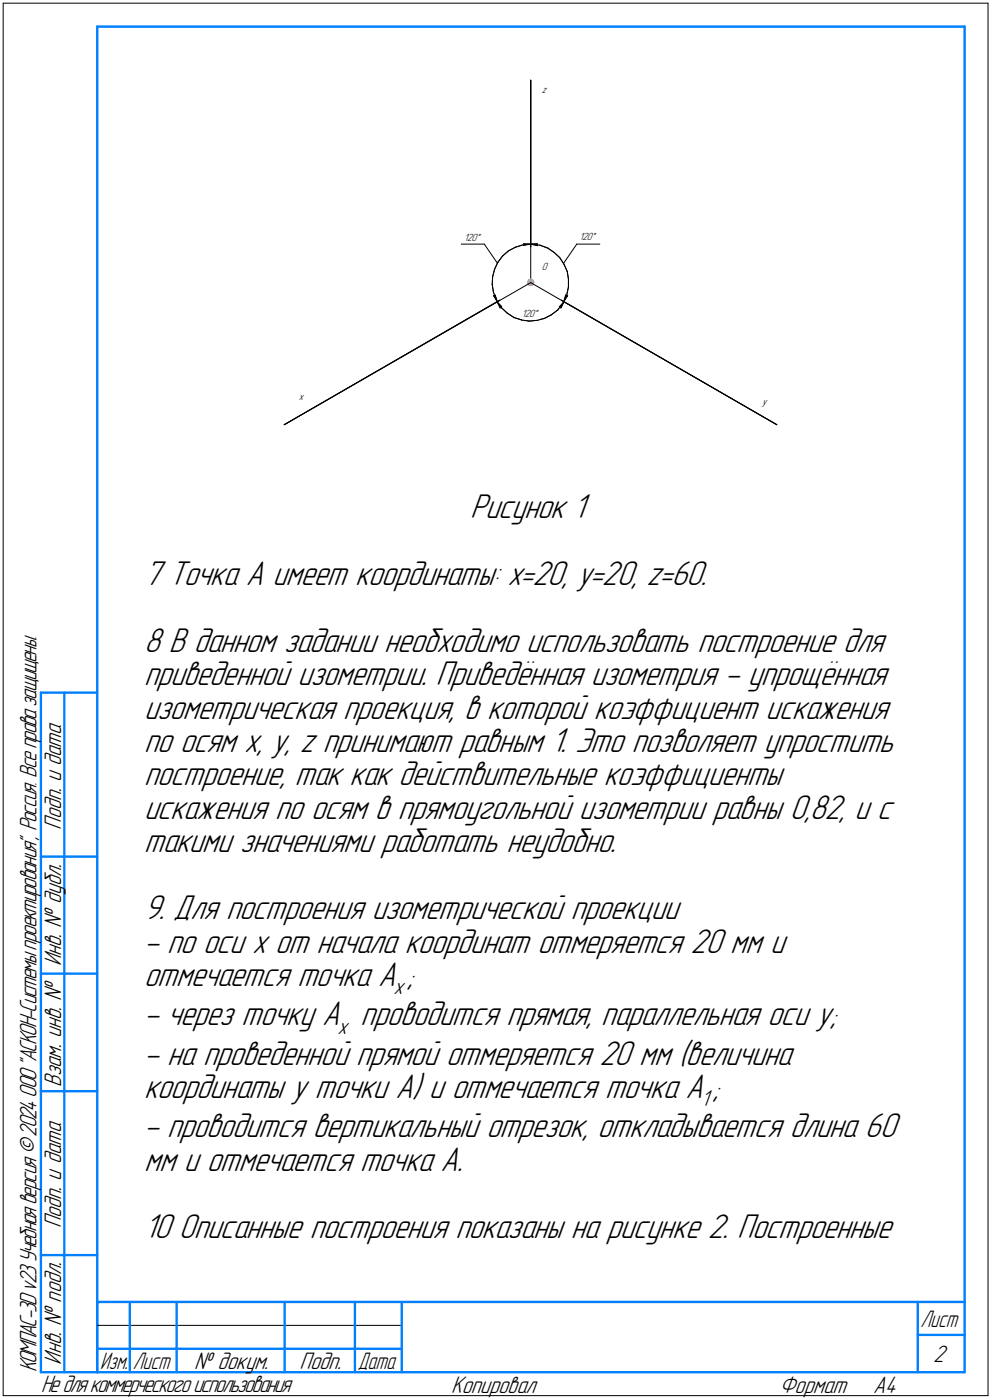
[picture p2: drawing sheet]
<svg xmlns="http://www.w3.org/2000/svg" width="212mm" height="299mm" viewBox="0 0 212 299" stroke-linecap="round" stroke-linejoin="round" font-family="sans-serif">
<g fill="none" stroke="#000" stroke-width=".21">
<path d="M.7 .7h210zM.7 .7v297zM113.2 17.1v43.2zM113.2 17.1v35.6zM210.7 .7v297zM98.4 52.1h4.9zM103.3 52.1l2.8 4zM105.1 59l-.1 1.7zM105.5 57.4l-.4 1.6zM106.2 56l-.7 1.4zM107.2 54.6l1.3-1.1zM107.2 54.6l-1 1.4z"/>
<path d="M108.5 53.5l1.4-.8zM109.9 52.7l1.6-.5zM111.5 52.2l1.7-.1zM111.7 52.3l1.5-.2zM111.7 52.3l.1-.1zM111.7 52l.1 .2zM111.7 52l1.5 .1zM113.2 52.1h.4zM113.2 52.1l1.4-.1zM113.2 52.1l1.4 .3zM113.6 52.1l1.6 .2zM114.5 52.2l.1 .2z"/>
<path d="M114.6 52l-.1 .2zM115.2 52.3l1.6 .6zM116.8 52.9l1.4 .9zM118.2 53.8l1.2 1.1zM119.4 54.9l.9 1.5zM120.3 56.4l.7 1.5zM121 57.9l.2 1.6zM121.2 59.5v1.7zM123 52.1l-2.8 4zM123 52.1h4.9zM105 60.7l.2 1.6zM105.2 62.3l.6 1.6z"/>
<path d="M105.2 63.1l.9 1.2zM105.2 63.1h.3zM105.6 62.9l-.1 .2zM105.6 62.9l.5 1.4zM105.8 63.9l.3 .4zM106 64.3l1 1.4zM106 64.3l1 1.1zM106 64.3l.7 1.4zM106.8 65.4h.2zM106.8 65.4l-.1 .3zM107 65.7l1.2 1.1zM108.2 66.8l1.4 .9z"/>
<path d="M109.6 67.7l1.7 .5zM111.3 68.2l1.6 .3zM112.9 68.5l1.7-.2zM113.2 60.3l52.5 30.3zM114.6 68.3l1.6-.4zM116.2 67.9l1.4-.8zM117.6 67.1l1.4-1zM119.3 65.4h.2zM119.5 65.4l.1 .3zM119.7 64l46 26.6zM119.8 64.1l45.9 26.5zM120 64.8l-1 1.3z"/>
<path d="M120.3 64.3l-.3 .5zM120.3 64.3l-.7 1.4zM120.3 64.3l-1 1.1zM120.6 62.9l-.4 1.4zM120.6 62.9l.2 .2zM120.8 63.1h.3zM120.9 62.8l-.7 1.5zM121.1 63.1l-.9 1.2zM121.2 61.2l-.3 1.6zM60.6 90.6l52.6-30.3zM60.6 90.6l45.9-26.5zM60.6 90.6l46-26.6z"/>
<path d="M.7 297.7h210zM20.7 282.7h65z"/>
</g>
<g fill="none" stroke="#0080ff" stroke-width=".51">
<path d="M20.7 5.7h185zM20.7 5.7v287zM205.7 5.7v287zM8.7 147.7v145zM8.7 147.7h12zM13.7 147.7v145zM8.7 182.7h12zM8.7 207.7h12zM8.7 232.7h12zM8.7 267.7h12zM20.7 277.7h185zM20.7 277.7v15z"/>
<path d="M27.7 277.7v15zM37.7 277.7v15zM60.7 277.7v15zM75.7 277.7v15zM85.7 277.7v15zM195.7 277.7v15zM8.7 292.7h12zM20.7 292.7h185zM20.7 287.7h7zM27.7 287.7h10zM37.7 287.7h23zM60.7 287.7h15z"/>
<path d="M75.7 287.7h10zM195.7 284.7h10z"/>
</g>
<path d="M113 59.5h.4zM112.9 59.6h.6zM112.6 59.7h1.1zM112.6 59.8h1.2zM112.6 59.9h1.2zM112.5 59.9h1.4zM112.5 60h1.4zM112.4 60.1h1.6zM112.4 60.2h1.6zM112.4 60.3h1.6zM112.4 60.4h1.6zM112.4 60.5h1.5zM112.5 60.5h1.4zM112.5 60.6h1.3zM112.6 60.7h1.2zM112.6 60.8h1.1zM112.9 60.9h.6zM113 61h.4z" fill="#ff8080" stroke="#ff8080" stroke-width=".21"/>
<g fill="#fff" stroke="#fff" stroke-width=".21">
<path d="M115.6 56h1.5zM115.6 56h1.5zM115.6 56.1h1.5zM115.6 56.2h1.5zM115.6 56.3h1.5zM115.6 56.4h1.5zM115.6 56.5h1.5zM115.6 56.6h1.5zM115.6 56.6h1.5zM115.6 56.7h1.5zM115.6 56.8h1.5zM115.6 56.9h1.5zM115.6 57h1.5zM115.6 57.1h1.5zM115.6 57.1h1.5zM115.6 57.2h1.5zM115.6 57.3h1.5zM115.6 57.4h1.5zM115.6 57.5h1.5zM115.6 57.6h1.5zM115.6 57.7h1.5zM115.6 57.7h1.5zM115.6 57.8h1.5zM115.6 57.9h1.5zM115.6 58h1.5z"/>
<path d="M63.8 83.6h1.3zM63.8 83.7h1.3zM63.8 83.7h1.3zM63.8 83.8h1.3zM63.8 83.9h1.3zM63.8 84h1.3zM63.8 84.1h1.3zM63.8 84.2h1.3zM63.8 84.2h1.3zM63.8 84.3h1.3zM63.8 84.4h1.3zM63.8 84.5h1.3zM63.8 84.6h1.3zM63.8 84.7h1.3zM63.8 84.8h1.3zM63.8 84.8h1.3zM63.8 84.9h1.3zM63.8 85h1.3zM63.8 85.1h1.3zM63.8 85.2h1.3zM63.8 85.3h1.3zM63.8 85.3h1.3zM63.8 85.4h1.3zM63.8 85.5h1.3zM63.8 85.6h1.3z"/>
<path d="M115.6 18h1.3zM115.6 18.1h1.3zM115.6 18.2h1.3zM115.6 18.3h1.3zM115.6 18.4h1.3zM115.6 18.5h1.3zM115.6 18.5h1.3zM115.6 18.6h1.3zM115.6 18.7h1.3zM115.6 18.8h1.3zM115.6 18.9h1.3zM115.6 19h1.3zM115.6 19h1.3zM115.6 19.1h1.3zM115.6 19.2h1.3zM115.6 19.3h1.3zM115.6 19.4h1.3zM115.6 19.5h1.3zM115.6 19.6h1.3zM115.6 19.6h1.3zM115.6 19.7h1.3zM115.6 19.8h1.3zM115.6 19.9h1.3zM115.6 20h1.3zM115.6 20.1h1.3zM115.6 20.2h1.3z"/>
<path d="M162.6 84.8h1.7zM162.6 84.8h1.7zM162.6 84.9h1.7zM162.6 85h1.7zM162.6 85.1h1.7zM162.6 85.2h1.7zM162.6 85.3h1.7zM162.6 85.3h1.7zM162.6 85.4h1.7zM162.6 85.5h1.7zM162.6 85.6h1.7zM162.6 85.7h1.7zM162.6 85.8h1.7zM162.6 85.9h1.7zM162.6 85.9h1.7zM162.6 86h1.7zM162.6 86.1h1.7zM162.6 86.2h1.7zM162.6 86.3h1.7zM162.6 86.4h1.7zM162.6 86.4h1.7zM162.6 86.5h1.7zM162.6 86.6h1.7zM162.6 86.7h1.7zM162.6 86.8h1.7zM162.6 86.9h1.7z"/>
<path d="M111.3 66h3.7zM111.3 66h3.7zM111.3 66.1h3.7zM111.3 66.2h3.7zM111.3 66.3h3.7zM111.3 66.4h3.7zM111.3 66.5h3.7zM111.3 66.5h3.7zM111.3 66.6h3.7zM111.3 66.7h3.7zM111.3 66.8h3.7zM111.3 66.9h3.7zM111.3 67h3.7zM111.3 67.1h3.7zM111.3 67.1h3.7zM111.3 67.2h3.7zM111.3 67.3h3.7zM111.3 67.4h3.7zM111.3 67.5h3.7zM111.3 67.6h3.7zM111.3 67.6h3.7zM111.3 67.7h3.7zM111.3 67.8h3.7zM111.3 67.9h3.7zM111.3 68h3.7zM111.3 68.1h3.7z"/>
<path d="M106.1 64.5h.2zM106.1 64.6h.3zM106.2 64.7h.3zM106.2 64.8h.4zM106.2 64.9h.5zM106.2 64.9h.6zM106.3 65h.5zM106.3 65.1h.6zM106.3 65.2h.7zM106.3 65.3h.8zM106.4 65.4h.8zM106.4 65.4h.9zM106.5 65.5h.8zM106.5 65.6h.6zM106.6 65.7h.3zM106.6 65.8h.2z"/>
<path d="M120.1 64.5h.2zM120 64.6h.3zM119.8 64.7h.4zM119.8 64.8h.4zM119.7 64.9h.5zM119.6 64.9h.5zM119.5 65h.6zM119.5 65.1h.6zM119.4 65.2h.7zM119.3 65.3h.7zM119.2 65.4h.8zM119.1 65.4h.8zM119 65.5h.9zM119.2 65.6h.6zM119.4 65.7h.4zM119.5 65.8h.2zM119.5 65.9h.2z"/>
<path d="M99 49.6h3.7zM99 49.7h3.7zM99 49.8h3.7zM99 49.9h3.7zM99 50h3.7zM99 50h3.7zM99 50.1h3.7zM99 50.2h3.7zM99 50.3h3.7zM99 50.4h3.7zM99 50.5h3.7zM99 50.5h3.7zM99 50.6h3.7zM99 50.7h3.7zM99 50.8h3.7zM99 50.9h3.7zM99 51h3.7zM99 51.1h3.7zM99 51.1h3.7zM99 51.2h3.7zM99 51.3h3.7zM99 51.4h3.7zM99 51.5h3.7zM99 51.6h3.7zM99 51.6h3.7zM99 51.7h3.7z"/>
<path d="M111.5 51.9h1.1zM111.5 52h1.4zM111.5 52.1h1.7zM111.5 52.2h1.5zM111.5 52.2h1.4zM111.5 52.3h1.1zM111.5 52.4h.8zM111.5 52.5h.4z"/>
<path d="M105.5 62.7h.2zM105.3 62.8h.4zM105.2 62.9h.5zM105 63h.8zM105.1 63.1h.7zM105.2 63.2h.6zM105.2 63.2h.7zM105.2 63.3h.7zM105.3 63.4h.6zM105.4 63.5h.6zM105.5 63.6h.5zM105.5 63.7h.5zM105.6 63.8h.4zM105.7 63.8h.4zM105.7 63.9h.4zM105.7 64h.4zM105.8 64.1h.3zM105.9 64.2h.2z"/>
<path d="M123.6 49.5h3.7zM123.6 49.6h3.7zM123.6 49.7h3.7zM123.6 49.8h3.7zM123.6 49.9h3.7zM123.6 50h3.7zM123.6 50h3.7zM123.6 50.1h3.7zM123.6 50.2h3.7zM123.6 50.3h3.7zM123.6 50.4h3.7zM123.6 50.5h3.7zM123.6 50.5h3.7zM123.6 50.6h3.7zM123.6 50.7h3.7zM123.6 50.8h3.7zM123.6 50.9h3.7zM123.6 51h3.7zM123.6 51.1h3.7zM123.6 51.1h3.7zM123.6 51.2h3.7zM123.6 51.3h3.7zM123.6 51.4h3.7zM123.6 51.5h3.7zM123.6 51.6h3.7zM123.6 51.6h3.7z"/>
<path d="M120.6 62.7h.1zM120.6 62.8h.3zM120.6 62.9h.5zM120.5 63h.7zM120.5 63.1h.7zM120.5 63.2h.7zM120.4 63.2h.8zM120.4 63.3h.7zM120.4 63.4h.6zM120.3 63.5h.7zM120.3 63.6h.6zM120.3 63.7h.5zM120.2 63.8h.6zM120.2 63.8h.5zM120.2 63.9h.4zM120.2 64h.4zM120.2 64.1h.3zM120.2 64.2h.2z"/>
<path d="M113.7 51.9h1.1zM113.5 52h1.3zM113.2 52.1h1.6zM113.4 52.2h1.4zM113.5 52.2h1.3zM113.7 52.3h1.1zM114.1 52.4h.7zM114.5 52.5h.3z"/>
</g>
<g fill="#000" stroke="#000" stroke-width=".21">
<path d="M111.8 52.1h1.4zM113.2 52.1h1.4z"/>
<path d="M111.8 52.2h.9zM111.8 52.2h.4z"/>
<path d="M113.6 52.2h.9zM114 52.2h.6zM114.3 52.3h.3z"/>
<path d="M105.2 63.1h.3zM105.3 63.2h.3zM105.4 63.2h.2zM105.4 63.3h.3zM105.5 63.4h.2zM105.6 63.5h.1zM105.6 63.6h.1zM105.7 63.7h.1zM105.7 63.8h.2z"/>
<path d="M105.5 63.1h.2zM105.6 63.2h.1zM105.6 63.2h.1zM105.7 63.4h.1z"/>
<path d="M106.3 64.9h.1zM106.3 65h.2zM106.4 65.1h.2zM106.4 65.2h.2zM106.5 65.3h.2zM106.5 65.4h.3zM106.6 65.4h.2zM106.6 65.5h.2z"/>
<path d="M106.4 64.9h.2zM106.5 65h.2zM106.6 65.1h.2zM106.6 65.2h.2zM106.7 65.3h.2zM106.8 65.4h.2z"/>
<path d="M119.8 64.9h.2zM119.7 65h.2zM119.6 65.1h.2zM119.5 65.2h.3zM119.5 65.3h.2zM119.4 65.4h.2z"/>
<path d="M119.8 65.1h.2zM119.7 65.3h.2zM119.6 65.4h.2zM119.5 65.4h.3z"/>
<path d="M120.6 63.1h.2zM120.6 63.2h.2zM120.6 63.2h.2zM120.6 63.3h.1zM120.6 63.4h.1zM120.5 63.5h.1zM120.5 63.6h.1z"/>
<path d="M120.8 63.1h.3zM120.8 63.2h.3zM120.8 63.2h.2zM120.7 63.3h.2zM120.7 63.4h.2zM120.6 63.5h.2zM120.6 63.7h.1z"/>
</g>
<g font-size="7.8">
<text x="100.3" y="110.5">Рисунок 1</text>
<text x="30.7" y="124.7">7 Точка А имеет координаты: x=20, y=20, z=60.</text>
<text x="30.7" y="139">8 В данном задании необходимо использовать построение для</text>
<text x="30.7" y="146.1">приведенной изометрии. Приведённая изометрия - упрощённая</text>
<text x="30.7" y="153.3">изометрическая проекция, в которой коэффициент искажения</text>
<text x="30.7" y="160.4">по осям x, y, z принимают равным 1. Это позволяет упростить</text>
<text x="30.7" y="167.5">построение, так как действительные коэффициенты</text>
<text x="30.7" y="174.7">искажения по осям в прямоугольной изометрии равны 0,82, и с</text>
<text x="30.7" y="181.8">такими значениями работать неудобно.</text>
<text x="30.7" y="196.1">9. Для построения изометрической проекции</text>
<text x="30.7" y="203.2">- по оси x от начала координат отмеряется 20 мм и</text>
<text x="30.7" y="210.4">отмечается точка A ;</text>
<text x="30.7" y="218.7">- через точку A проводится прямая, параллельная оси y;</text>
<text x="30.7" y="227.1">- на проведенной прямой отмеряется 20 мм (величина</text>
<text x="30.7" y="234.2">координаты y точки А) и отмечается точка A ;</text>
<text x="30.7" y="242.6">- проводится вертикальный отрезок, откладывается длина 60</text>
<text x="30.7" y="249.7">мм и отмечается точка А.</text>
<text x="30.7" y="264">10 Описанные построения показаны на рисунке 2. Построенные</text>
</g>
<g font-size="5.4">
<text x="13" y="177" transform="rotate(-90 13 177)">Подп. и дата</text>
<text x="13" y="206.1" transform="rotate(-90 13 206.1)">Инв. № дубл.</text>
<text x="13" y="231.8" transform="rotate(-90 13 231.8)">Взам. инв. №</text>
<text x="13" y="262" transform="rotate(-90 13 262)">Подп. и дата</text>
<text x="7.7" y="292.8" transform="rotate(-90 7.7 292.8)">КОМПАС-3Dv23Учебнаяверсия©2024ООО&quot;АСКОН-Системыпроектирования&quot;, Россия. Всеправазащищены.</text>
<text x="13" y="291.1" transform="rotate(-90 13 291.1)">Инв. № подл.</text>
<text x="41.4" y="292">№ докум.</text>
<text x="63.9" y="292">Подп.</text>
<text x="199" y="290.5">2</text>
<text x="8.8" y="297">Недлякоммерческогоиспользования</text>
<text x="96.3" y="297">Копировал</text>
<text x="166.2" y="297">Формат</text>
<text x="186.3" y="297">A4</text>
</g>
<g font-size="5.3">
<text x="196.4" y="283">Лист</text>
<text x="21.4" y="292">Изм.</text>
<text x="28.4" y="292">Лист</text>
<text x="76.4" y="292">Дата</text>
</g>
<g font-size="5.1">
<text x="83.9" y="212.1">x</text>
<text x="72" y="220.4">x</text>
<text x="149.5" y="235.9">1</text>
</g>
<g font-size="2.4">
<text x="115.6" y="19.8">z</text>
<text x="99" y="51.3">120°</text>
<text x="123.6" y="51.3">120°</text>
<text x="115.6" y="57.7">О</text>
<text x="111.3" y="67.7">120°</text>
<text x="63.7" y="85.2">x</text>
<text x="162.6" y="86.4">y</text>
</g>
</svg>
